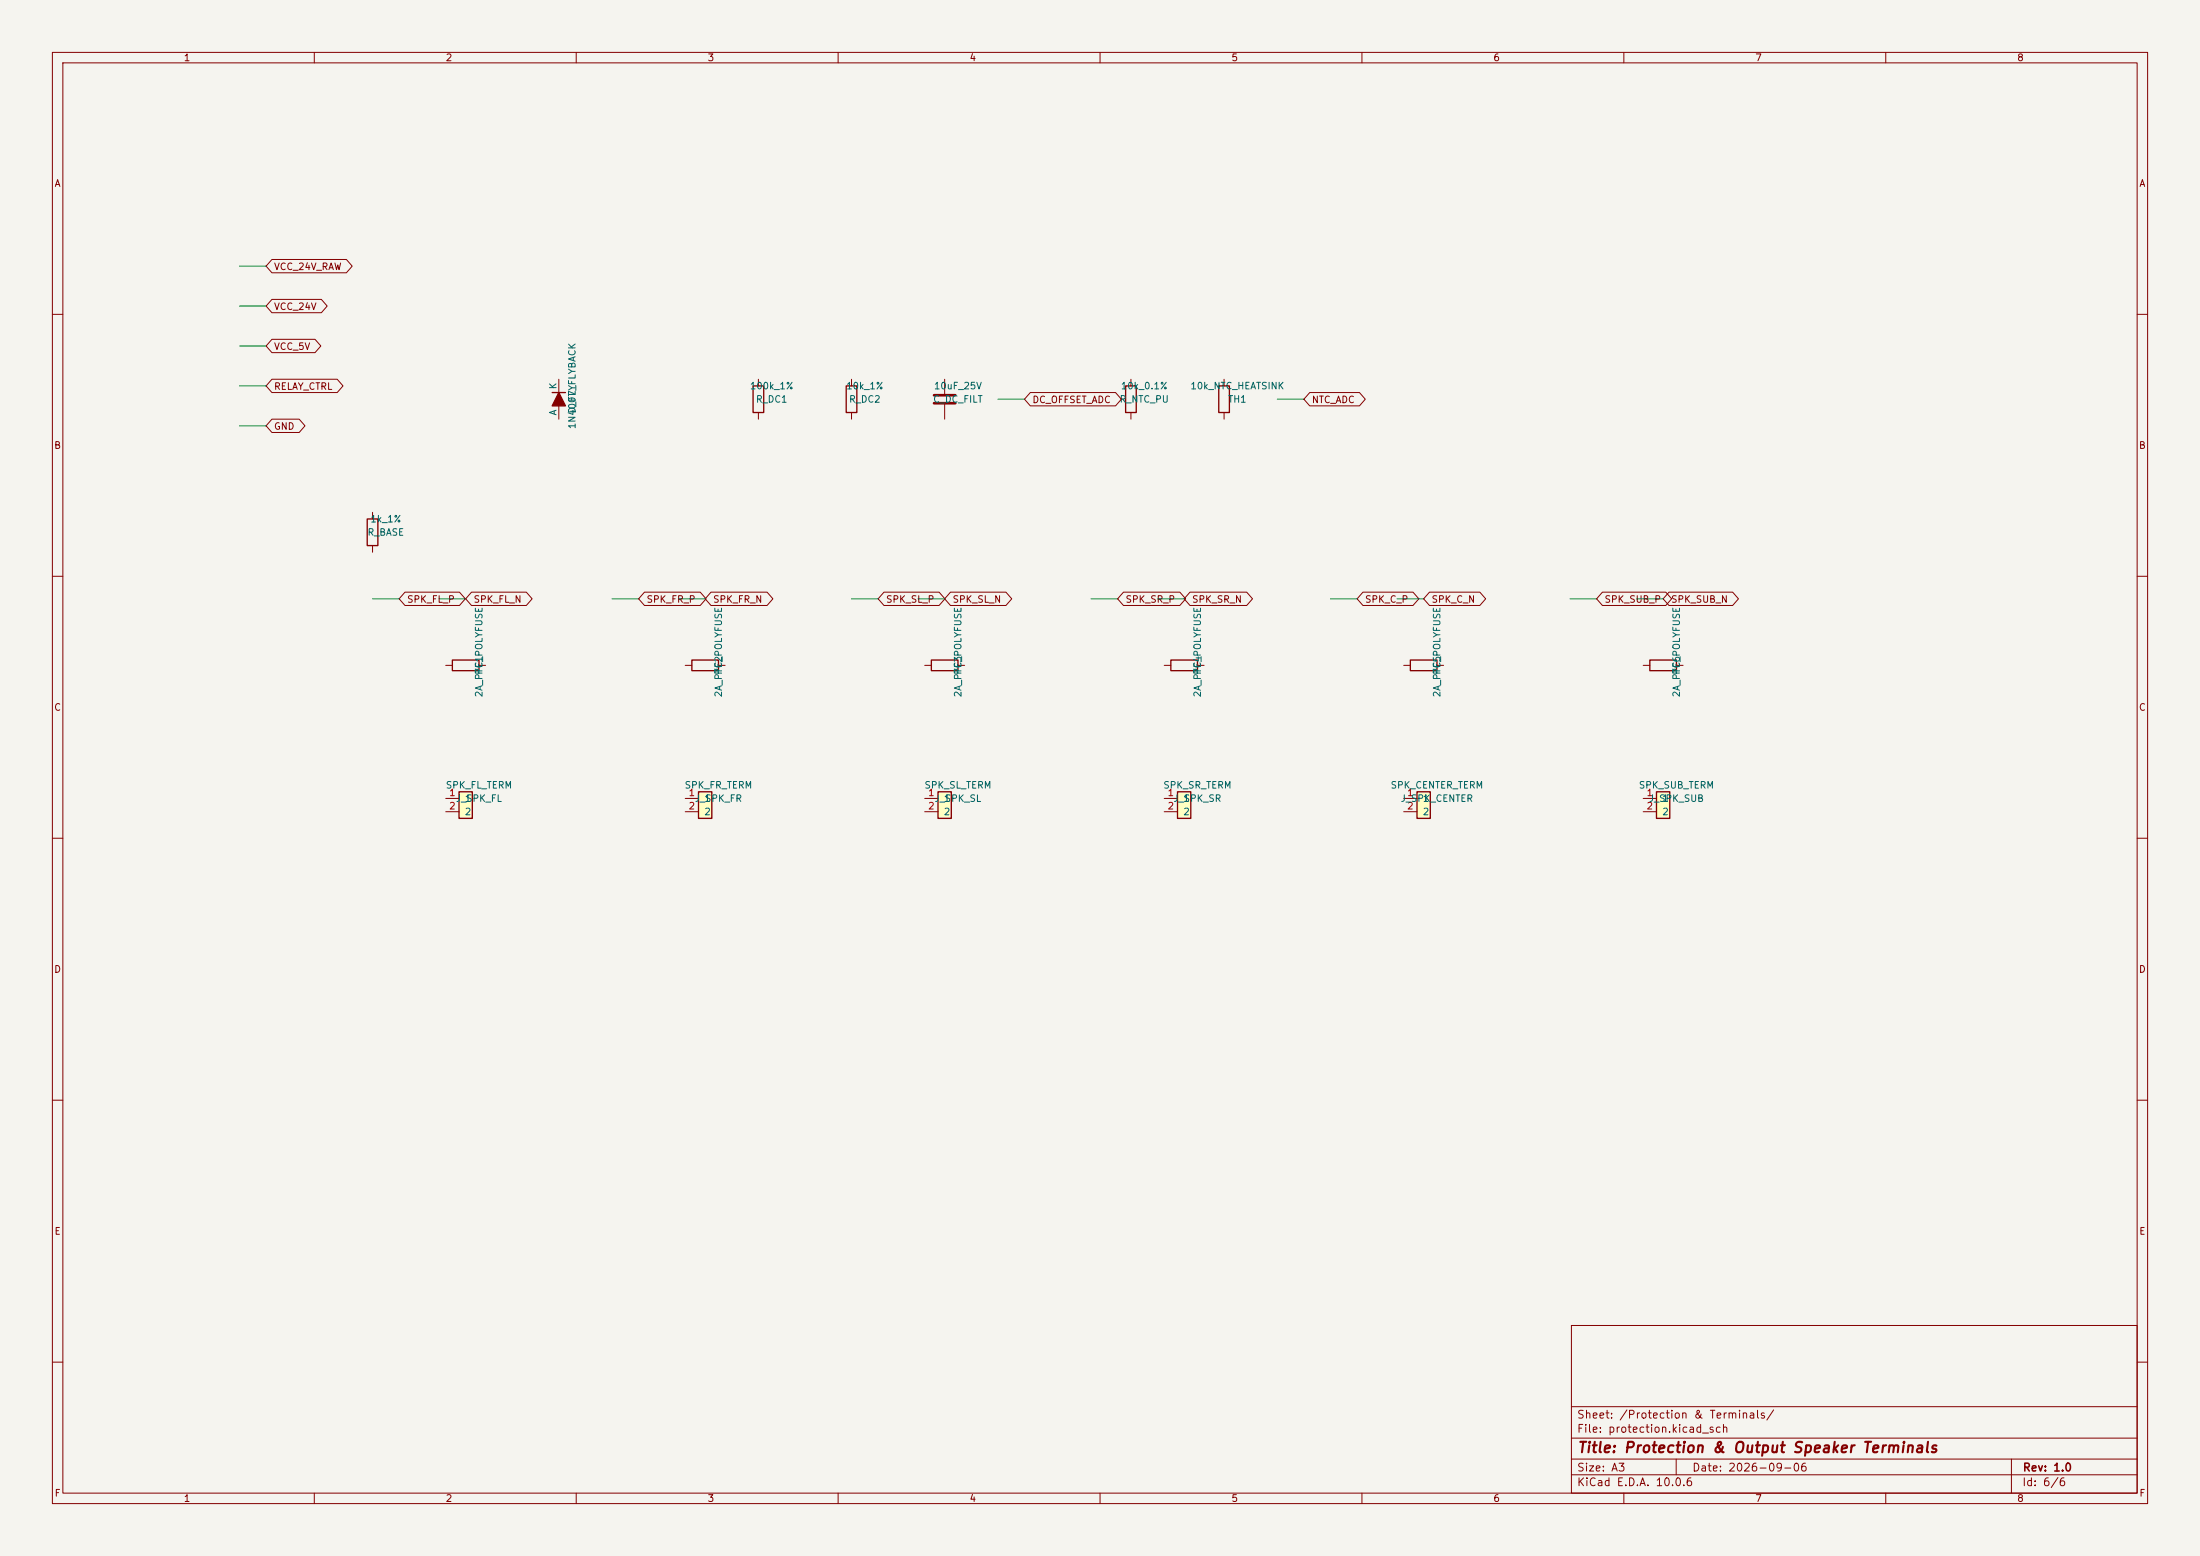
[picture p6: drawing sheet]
<svg xmlns="http://www.w3.org/2000/svg" width="420mm" height="297mm" viewBox="0 0 420 297" stroke-linecap="round" stroke-linejoin="round" font-family="sans-serif">
<path d="M0 0h420v297h-420z" fill="#f5f4ef" stroke="#f5f4ef" stroke-width=".19"/>
<g fill="none" stroke="#840000" stroke-width=".19">
<path d="M10 10h400v277h-400zM12 12h396v273h-396zM60 10v2M110 10v2M160 10v2M210 10v2M260 10v2M310 10v2M360 10v2M10 60h2M408 60h2M10 110h2"/>
<path d="M408 110h2M85.1 127h1.3M91.4 127h1.3M268 127h1.2M274.3 127h1.3M10 160h2M408 160h2M10 210h2M408 210h2M300 253h108v32h-108zM10 260h2M300 278.5h108"/>
<path d="M300 274.5h108M300 268.5h108M320 278.5v3M384 278.5v6.5M408 260h2M60 285v2M110 285v2M160 285v2M210 285v2M260 285v2M300 281.5h108M310 285v2"/>
<path d="M360 285v2"/>
</g>
<path d="M86.4 126h5v2h-5zM269.2 126h5.1v2h-5.1z" fill="none" stroke="#840000" stroke-width=".25"/>
<path d="M270.5 151.1h2.5v5.1h-2.5z" fill="#ffffc2"/>
<path d="M270.5 151.1h2.5v5.1h-2.5z" fill="none" stroke="#840000" stroke-width=".25"/>
<path d="M268 152.4h2.5M268 154.9h2.5" fill="none" stroke="#840000" stroke-width=".19"/>
<path d="M316.2 151.1h2.6v5.1h-2.6z" fill="#ffffc2"/>
<path d="M214.9 73.7h2v5h-2zM232.7 73.7h2v5h-2zM315 126h5v2h-5zM316.2 151.1h2.6v5.1h-2.6z" fill="none" stroke="#840000" stroke-width=".25"/>
<path d="M180.3 72.4v3M180.3 77v3M215.9 72.4v1.3M215.9 78.7v1.3M233.7 72.4v1.3M233.7 78.7v1.3M313.7 127h1.3M320 127h1.3M313.7 152.4h2.5M313.7 154.9h2.5" fill="none" stroke="#840000" stroke-width=".19"/>
<path d="M178.3 75.4h4.1M178.3 77h4.1" fill="none" stroke="#840000" stroke-width=".51"/>
<path d="M224.8 151.1h2.5v5.1h-2.5z" fill="#ffffc2"/>
<path d="M223.5 126h5.1v2h-5.1zM224.8 151.1h2.5v5.1h-2.5z" fill="none" stroke="#840000" stroke-width=".25"/>
<path d="M222.2 127h1.3M228.6 127h1.3M222.2 152.4h2.6M222.2 154.9h2.6" fill="none" stroke="#840000" stroke-width=".19"/>
<path d="M179.1 151.1h2.5v5.1h-2.5z" fill="#ffffc2"/>
<path d="M105.4 74.9h2.5M161.5 73.7h2.1v5h-2.1zM70.1 99.1h2v5h-2zM177.8 126h5.1v2h-5.1zM179.1 151.1h2.5v5.1h-2.5z" fill="none" stroke="#840000" stroke-width=".25"/>
<path d="M106.7 72.4v2.5M106.7 77.5v2.5M162.6 72.4v1.3M162.6 78.7v1.3M71.1 97.8v1.3M71.1 104.1v1.3M176.5 127h1.3M182.9 127h1.2M176.5 152.4h2.6M176.5 154.9h2.6" fill="none" stroke="#840000" stroke-width=".19"/>
<path d="M106.7 74.9l1.2 2.6h-2.5z" fill="#840000" stroke="#840000" stroke-width=".25"/>
<path d="M87.6 151.1h2.6v5.1h-2.6z" fill="#ffffc2"/>
<path d="M132.1 126h5.1v2h-5.1zM87.6 151.1h2.6v5.1h-2.6z" fill="none" stroke="#840000" stroke-width=".25"/>
<path d="M130.8 127h1.3M137.2 127h1.2M85.1 152.4h2.5M85.1 154.9h2.5" fill="none" stroke="#840000" stroke-width=".19"/>
<path d="M133.3 151.1h2.6v5.1h-2.6z" fill="#ffffc2"/>
<path d="M143.8 73.7h2v5h-2zM133.3 151.1h2.6v5.1h-2.6z" fill="none" stroke="#840000" stroke-width=".25"/>
<g fill="none" stroke="#840000" stroke-width=".19">
<path d="M51.9 57.1h9.4l1.2 1.3-1.2 1.3h-9.4l-1.1-1.3zM51.9 49.5h14.2l1.1 1.3-1.1 1.3h-14.2l-1.1-1.3zM51.9 72.4h12.5l1.1 1.3-1.1 1.2h-12.5l-1.1-1.2zM51.9 64.8h8.2l1.2 1.2-1.2 1.3h-8.2l-1.1-1.3zM144.8 72.4v1.3M144.8 78.7v1.3M196.7 74.9h16.3l1.1 1.3-1.1 1.3h-16.3l-1.1-1.3zM250 74.9h9.5l1.1 1.3-1.1 1.3h-9.5l-1.1-1.3zM51.9 80h5.2l1.1 1.3-1.1 1.3h-5.2l-1.1-1.3zM77.3 113h10.4l1.1 1.3-1.1 1.3h-10.4l-1.1-1.3zM90 113h10.5l1.1 1.3-1.1 1.3h-10.5l-1.1-1.3zM123 113h10.7l1.1 1.3-1.1 1.3h-10.7l-1.1-1.3z"/>
<path d="M135.7 113h10.7l1.2 1.3-1.2 1.3h-10.7l-1.1-1.3zM168.8 113h10.5l1.1 1.3-1.1 1.3h-10.5l-1.2-1.3zM181.5 113h10.5l1.1 1.3-1.1 1.3h-10.5l-1.2-1.3zM214.5 113h10.7l1.2 1.3-1.2 1.3h-10.7l-1.1-1.3zM227.2 113h10.8l1.1 1.3-1.1 1.3h-10.8l-1.1-1.3zM260.2 113h9.6l1.1 1.3-1.1 1.3h-9.6l-1.1-1.3zM272.9 113h9.6l1.1 1.3-1.1 1.3h-9.6l-1.1-1.3zM305.9 113h12.1l1.1 1.3-1.1 1.3h-12.1l-1.1-1.3zM318.6 113h12.2l1.1 1.3-1.1 1.3h-12.2l-1.1-1.3zM130.8 152.4h2.5M130.8 154.9h2.5"/>
</g>
<g fill="none" stroke="#009600" stroke-width=".19">
<path d="M45.7 50.8h5.1M45.7 58.4h5.1M45.7 66h5.1M45.7 73.7h5.1M190.5 76.2h5.1M243.8 76.2h5.1M45.7 81.3h5.1M71.1 114.3h5.1M83.8 114.3h5.1M116.8 114.3h5.1M129.5 114.3h5.1M162.6 114.3h5"/>
<path d="M175.3 114.3h5M208.3 114.3h5.1M221 114.3h5.1M254 114.3h5.1M266.7 114.3h5.1M299.7 114.3h5.1M312.4 114.3h5.1"/>
</g>
<text font-size="2" fill="#840000" x="301" y="277.8">Title: Protection &amp; Output Speaker Terminals</text>
<g font-size="1.5" fill="#840000">
<text x="300.9" y="273.8">File: protection.kicad_sch</text>
<text x="300.9" y="271.1">Sheet: /Protection &amp; Terminals/</text>
<text x="300.9" y="281.2">Size: A3</text>
<text x="322.9" y="281.2">Date: 2026-09-06</text>
<text x="386" y="281.2">Rev: 1.0</text>
<text x="300.9" y="284">KiCad E.D.A. 10.0.6</text>
<text x="385.9" y="284">Id: 6/6</text>
</g>
<g font-size="1.3" fill="#840000">
<text x="35" y="12">1</text>
<text x="85" y="12">2</text>
<text x="135" y="12">3</text>
<text x="185" y="12">4</text>
<text x="235" y="12">5</text>
<text x="285" y="12">6</text>
<text x="335" y="12">7</text>
<text x="385" y="12">8</text>
<text x="10.3" y="36">A</text>
<text x="408.3" y="36">A</text>
<text x="52.2" y="51.9">VCC_24V_RAW</text>
<text x="52.2" y="59.5">VCC_24V</text>
<text x="52.2" y="67.1">VCC_5V</text>
<text x="52.2" y="74.7">RELAY_CTRL</text>
<text x="197" y="77.3">DC_OFFSET_ADC</text>
<text x="250.3" y="77.3">NTC_ADC</text>
<text x="52.2" y="82.3">GND</text>
<text x="10.2" y="86">B</text>
<text x="408.2" y="86">B</text>
<text x="77.6" y="115.4">SPK_FL_P</text>
<text x="90.3" y="115.4">SPK_FL_N</text>
<text x="123.3" y="115.4">SPK_FR_P</text>
<text x="136" y="115.4">SPK_FR_N</text>
<text x="169" y="115.4">SPK_SL_P</text>
<text x="181.7" y="115.4">SPK_SL_N</text>
<text x="214.8" y="115.4">SPK_SR_P</text>
<text x="227.5" y="115.4">SPK_SR_N</text>
<text x="260.5" y="115.4">SPK_C_P</text>
<text x="273.2" y="115.4">SPK_C_N</text>
<text x="306.2" y="115.4">SPK_SUB_P</text>
<text x="318.9" y="115.4">SPK_SUB_N</text>
<text x="10.2" y="136">C</text>
<text x="408.2" y="136">C</text>
<text x="10.2" y="186">D</text>
<text x="408.2" y="186">D</text>
<text x="10.3" y="236">E</text>
<text x="408.3" y="236">E</text>
<text x="10.3" y="286">F</text>
<text x="35" y="287">1</text>
<text x="85" y="287">2</text>
<text x="135" y="287">3</text>
<text x="185" y="287">4</text>
<text x="235" y="287">5</text>
<text x="285" y="287">6</text>
<text x="335" y="287">7</text>
<text x="385" y="287">8</text>
<text x="408.3" y="286">F</text>
</g>
<g font-size="1.3" fill="#006464">
<text x="106.5" y="74.4" transform="rotate(-90 106.5 74.4)">K</text>
<text x="143.1" y="74.6">100k_1%</text>
<text x="144.2" y="77.2">R_DC1</text>
<text x="161.4" y="74.6">10k_1%</text>
<text x="162" y="77.2">R_DC2</text>
<text x="178" y="77.2">C_DC_FILT</text>
<text x="178.2" y="74.6">10uF_25V</text>
<text x="213.6" y="77.2">R_NTC_PU</text>
<text x="213.9" y="74.6">10k_0.1%</text>
<text x="227.1" y="74.6">10k_NTC_HEATSINK</text>
<text x="234.3" y="77.2">TH1</text>
<text x="106.5" y="79.4" transform="rotate(-90 106.5 79.4)">A</text>
<text x="110.2" y="82" transform="rotate(-90 110.2 82)">1N4007_FLYBACK</text>
<text x="110.2" y="79" transform="rotate(-90 110.2 79)">D_FLY</text>
<text x="70.6" y="100">1k_1%</text>
<text x="70.1" y="102.6">R_BASE</text>
<text x="92.4" y="128.9" transform="rotate(-90 92.4 128.9)">PF1</text>
<text x="138.1" y="128.9" transform="rotate(-90 138.1 128.9)">PF2</text>
<text x="183.8" y="128.9" transform="rotate(-90 183.8 128.9)">PF3</text>
<text x="229.6" y="128.9" transform="rotate(-90 229.6 128.9)">PF4</text>
<text x="275.3" y="128.9" transform="rotate(-90 275.3 128.9)">PF5</text>
<text x="321" y="128.9" transform="rotate(-90 321 128.9)">PF6</text>
<text x="92.4" y="133.2" transform="rotate(-90 92.4 133.2)">2A_PTC_POLYFUSE</text>
<text x="138.1" y="133.2" transform="rotate(-90 138.1 133.2)">2A_PTC_POLYFUSE</text>
<text x="183.8" y="133.2" transform="rotate(-90 183.8 133.2)">2A_PTC_POLYFUSE</text>
<text x="229.6" y="133.2" transform="rotate(-90 229.6 133.2)">2A_PTC_POLYFUSE</text>
<text x="275.3" y="133.2" transform="rotate(-90 275.3 133.2)">2A_PTC_POLYFUSE</text>
<text x="321" y="133.2" transform="rotate(-90 321 133.2)">2A_PTC_POLYFUSE</text>
<text x="85" y="150.8">SPK_FL_TERM</text>
<text x="86.9" y="153.4">J_SPK_FL</text>
<text x="88.6" y="153.4">1</text>
<text x="88.6" y="155.9">2</text>
<text x="130.6" y="150.8">SPK_FR_TERM</text>
<text x="132.5" y="153.4">J_SPK_FR</text>
<text x="134.3" y="153.4">1</text>
<text x="134.3" y="155.9">2</text>
<text x="176.4" y="150.8">SPK_SL_TERM</text>
<text x="178.3" y="153.4">J_SPK_SL</text>
<text x="180.1" y="153.4">1</text>
<text x="180.1" y="155.9">2</text>
<text x="222" y="150.8">SPK_SR_TERM</text>
<text x="223.9" y="153.4">J_SPK_SR</text>
<text x="225.8" y="153.4">1</text>
<text x="225.8" y="155.9">2</text>
<text x="265.4" y="150.8">SPK_CENTER_TERM</text>
<text x="267.3" y="153.4">J_SPK_CENTER</text>
<text x="271.5" y="153.4">1</text>
<text x="271.5" y="155.9">2</text>
<text x="312.7" y="150.8">SPK_SUB_TERM</text>
<text x="314.7" y="153.4">J_SPK_SUB</text>
<text x="317.2" y="153.4">1</text>
<text x="317.2" y="155.9">2</text>
</g>
<g font-size="1.3" fill="#a90000">
<text x="85.6" y="152.3">1</text>
<text x="85.6" y="154.8">2</text>
<text x="131.3" y="152.3">1</text>
<text x="131.3" y="154.8">2</text>
<text x="177.1" y="152.3">1</text>
<text x="177.1" y="154.8">2</text>
<text x="222.8" y="152.3">1</text>
<text x="222.8" y="154.8">2</text>
<text x="268.5" y="152.3">1</text>
<text x="268.5" y="154.8">2</text>
<text x="314.2" y="152.3">1</text>
<text x="314.2" y="154.8">2</text>
</g>
</svg>
